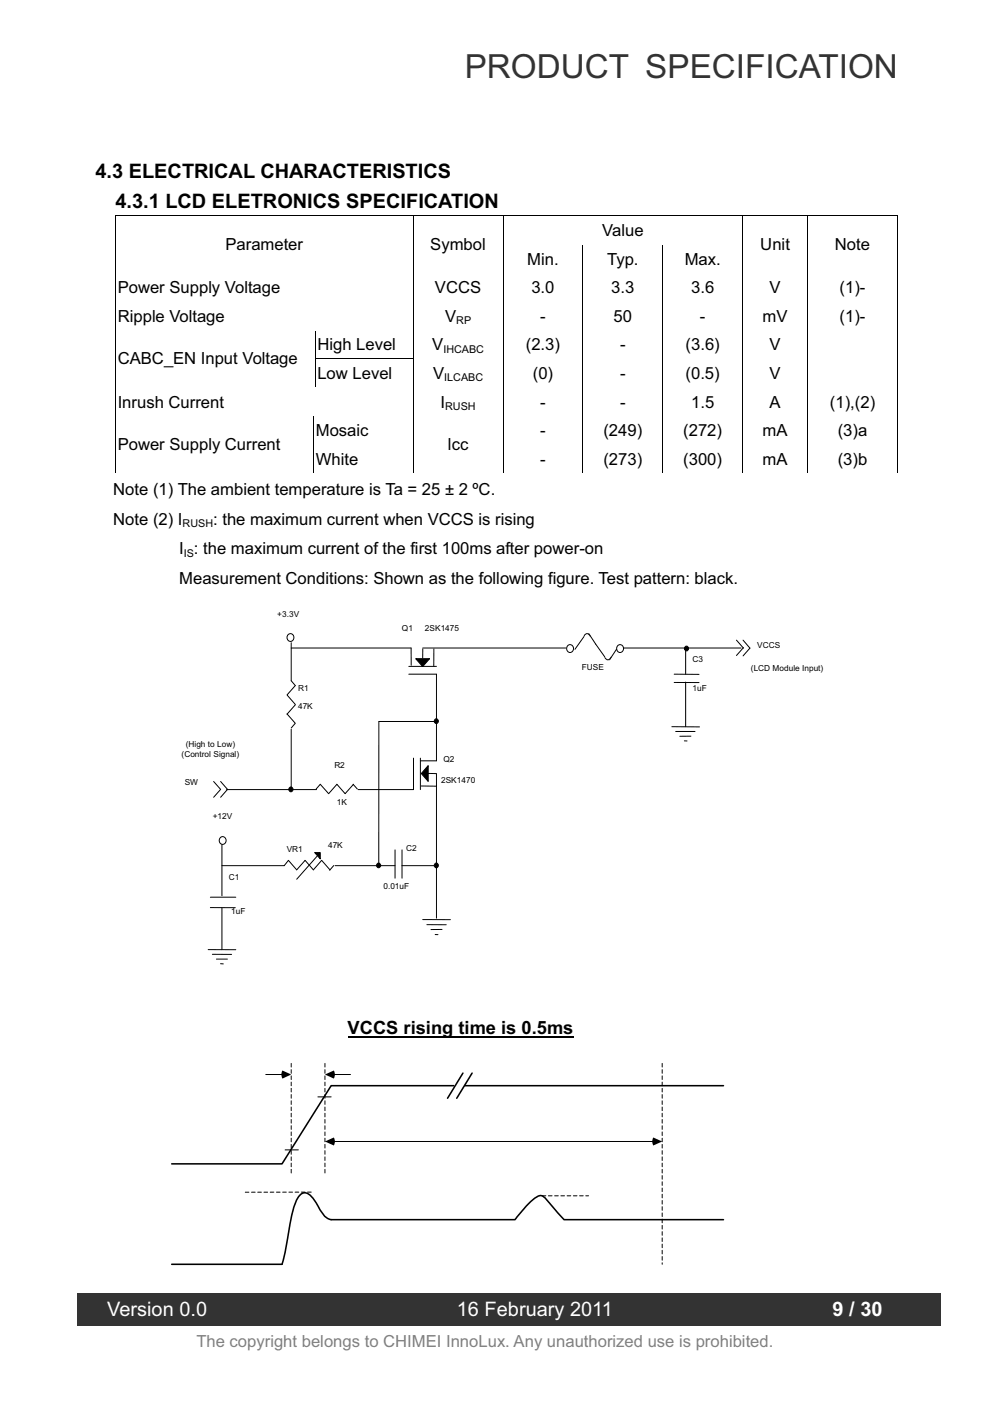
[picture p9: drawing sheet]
<svg xmlns="http://www.w3.org/2000/svg" width="210mm" height="297mm" viewBox="0 0 210 297" stroke-linecap="round" stroke-linejoin="round" font-family="sans-serif">
<path d="M16.4 274.3h183.1v6.8h-183.1z" fill="#333"/>
<g fill="#000">
<path d="M24.4 45.7h.2v.2h-.2zM24.4 51.8h.2v.1h-.2zM24.4 57.8h.2v.2h-.2zM87.5 51.8h.2v.1h-.2zM87.5 57.8h.2v.2h-.2zM106.6 51.8h.1v.1h-.1zM106.6 57.8h.1v.2h-.1zM123.5 57.8h.2v.2h-.2zM140.4 57.8h.2v.2h-.2zM157.4 51.8h.1v.1h-.1zM157.4 57.8h.1v.2h-.1zM171.1 51.8h.2v.1h-.2z"/>
<path d="M171.1 57.8h.2v.2h-.2zM190.2 45.7h.2v.2h-.2zM190.2 51.8h.2v.1h-.2zM190.2 57.8h.2v.2h-.2zM24.4 63.9h.2v.1h-.2zM24.4 69.9h.2v.2h-.2zM24.4 76h.2v.2h-.2zM87.5 63.9h.2v.1h-.2zM87.5 69.9h.2v.2h-.2zM106.6 63.9h.1v.1h-.1zM106.6 69.9h.1v.2h-.1zM106.6 76h.1v.2h-.1z"/>
<path d="M123.5 63.9h.2v.1h-.2zM123.5 69.9h.2v.2h-.2zM123.5 76h.2v.2h-.2zM140.4 63.9h.2v.1h-.2zM140.4 69.9h.2v.2h-.2zM140.4 76h.2v.2h-.2zM157.4 63.9h.1v.1h-.1zM157.4 69.9h.1v.2h-.1zM157.4 76h.1v.2h-.1zM171.1 63.9h.2v.1h-.2zM171.1 69.9h.2v.2h-.2zM171.1 76h.2v.2h-.2z"/>
<path d="M190.2 63.9h.2v.1h-.2zM190.2 69.9h.2v.2h-.2zM190.2 76h.2v.2h-.2zM24.4 82.1h.2v.1h-.2zM24.4 88.1h.2v.2h-.2zM24.4 94.2h.2v.2h-.2zM66.4 94.2h.1v.2h-.1zM87.5 82.1h.2v.1h-.2zM87.5 88.1h.2v.2h-.2zM87.5 94.2h.2v.2h-.2zM106.6 82.1h.1v.1h-.1zM106.6 88.1h.1v.2h-.1z"/>
<path d="M106.6 94.2h.1v.2h-.1zM123.5 82.1h.2v.1h-.2zM123.5 88.1h.2v.2h-.2zM123.5 94.2h.2v.2h-.2zM140.4 82.1h.2v.1h-.2zM140.4 88.1h.2v.2h-.2zM140.4 94.2h.2v.2h-.2zM157.4 82.1h.1v.1h-.1zM157.4 88.1h.1v.2h-.1zM157.4 94.2h.1v.2h-.1zM171.1 82.1h.2v.1h-.2zM171.1 88.1h.2v.2h-.2z"/>
<path d="M171.1 94.2h.2v.2h-.2zM190.2 82.1h.2v.1h-.2zM190.2 88.1h.2v.2h-.2zM190.2 94.2h.2v.2h-.2z"/>
</g>
<g fill="none" stroke="#000" stroke-width=".21">
<path d="M24.4 45.8h166M24.5 45.9v5.9M24.5 51.9v5.9M24.5 58v5.9M87.6 45.9v5.9M87.6 51.9v5.9M87.6 58v5.9M106.7 45.9v5.9M106.7 51.9v5.9M106.7 58v5.9M123.6 51.9v5.9M123.6 58v5.9"/>
<path d="M140.5 51.9v5.9M140.5 58v5.9M157.5 45.9v5.9M157.5 51.9v5.9M157.5 58v5.9M171.2 45.9v5.9M171.2 51.9v5.9M171.2 58v5.9M190.3 45.9v5.9M190.3 51.9v5.9M190.3 58v5.9M24.5 64v5.9"/>
<path d="M24.5 70.1v5.9M24.5 76.2v5.9M66.7 76.1h21M66.8 70.1v5.9M66.8 76.2v5.9M87.6 64v5.9M87.6 70.1v5.9M87.6 76.2v5.9M106.7 64v5.9M106.7 70.1v5.9M106.7 76.2v5.9M123.6 64v5.9"/>
<path d="M123.6 70.1v5.9M123.6 76.2v5.9M140.5 64v5.9M140.5 70.1v5.9M140.5 76.2v5.9M157.5 64v5.9M157.5 70.1v5.9M157.5 76.2v5.9M171.2 64v5.9M171.2 70.1v5.9M171.2 76.2v5.9M190.3 64v5.9"/>
<path d="M190.3 70.1v5.9M190.3 76.2v5.9M24.5 82.2v5.9M24.5 88.3v5.9M24.5 94.4v5.9M66.4 88.3v5.9M66.4 94.4v5.9M87.6 82.2v5.9M87.6 88.3v5.9M87.6 94.4v5.9M106.7 82.2v5.9M106.7 88.3v5.9"/>
<path d="M106.7 94.4v5.9M123.6 82.2v5.9M123.6 88.3v5.9M123.6 94.4v5.9M140.5 82.2v5.9M140.5 88.3v5.9M140.5 94.4v5.9M157.5 82.2v5.9M157.5 88.3v5.9M157.5 94.4v5.9M171.2 82.2v5.9M171.2 88.3v5.9"/>
<path d="M171.2 94.4v5.9M190.3 82.2v5.9M190.3 88.3v5.9M190.3 94.4v5.9M61.7 137.4h25.5v3.7M61.7 136.3v8l.9 1.1-1.7 1.9 1.7 2.1M88.1 139.7h3l-1.5 1.6zM89.6 137.4h30.4M89.6 137.6v2M92 137.6v3.6M123.9 134.9l-2 2.8M124.8 134.3l1.5 2.3"/>
<path d="M132.2 137.4h24.9M145.4 137.9v5M156.1 135.7l1.5 1.7M157.5 135.7l1.5 1.7-1.5 1.7M157.6 137.3l-1.5 1.7M60.9 151.4l1.7 2-.9 .9M61.7 154.6v12.7M62.6 149.4l-1.7 2M80.3 153h12.2M80.3 153v30.7M86.7 141.3h5.8M86.7 142.9h5.8v18.4h-3.4"/>
<path d="M142.5 154.1h5.8M142.9 142.9l5.3 .1M142.9 144.7h5.3M143.3 155.1h4.1M145.1 157.1h.6M145.4 144.6v9.5M146.5 156.1h-2.4M45.3 165.7l1.5 1.7-1.5 1.6M46.8 165.7l1.4 1.7-1.4 1.6M47.1 179.1v10.8M48 167.4h19.1M74.9 166.3l.9 1"/>
<path d="M75 166.3l-1.8 2-1.8-2-1.7 2-1.8-2-.9 1M87.7 160.7v6.7h-11.8M89.1 160.7v6.7M89.3 166.6l3.2 .1M90.8 164h1.7M90.8 162.3v3.4l-1.5-1.7zM92.5 164.1v30.6M44.6 192.4h5.3M44.6 190.2h5.4M47.1 183.5h13.2l.9-1.1 1.7 2 1.8-2 1.7 2 1.8-2 1.8 2M47.1 192.4v8.9M66.7 180.8h1.2v1.3z"/>
<path d="M67.3 181.4l-4.4 5M70.8 183.5l-.9 1M71 183.5h12.8M83.8 180.2v6M85.2 183.5h6.9M85.2 180.2v6M89.6 195h5.9M90.5 196l4.1 .1M92.3 198.1l.6 .1M93.7 197.1h-2.3M44.1 201.3l5.9 .1M45 202.3l4.1 .1"/>
<path d="M45.9 203.3h2.3M46.8 204.3l.5 .1M56.3 227.8h3.6M67.4 232.6h2.8M70.8 227.8h3.5M60.5 243.8h2.8M70.8 242h67.7"/>
<circle cx="61.6" cy="135.1" r=".79"/>
<circle cx="145.6" cy="137.5" r=".47"/>
<circle cx="92.5" cy="152.9" r=".47"/>
<circle cx="47.2" cy="178.2" r=".79"/>
<circle cx="61.7" cy="167.3" r=".48"/>
<circle cx="80.3" cy="183.5" r=".47"/>
<circle cx="92.5" cy="183.5" r=".47"/>
</g>
<path d="M61.7 225.5v23.6M68.9 225.5v23.6M140.4 225.5v42.6M52 252.8h14.2M115 253.5h9.8" fill="none" stroke="#000" stroke-width=".21" stroke-dasharray=".8 .6"/>
<g fill="#000">
<path d="M88.1 139.7h3l-1.5 1.6zM90.8 162.3v3.4l-1.5-1.7zM66.7 180.8h1.2v1.3z"/>
<path d="M59.9 227l1.8 .8-1.8 .9-.2-.7z" fill-rule="evenodd"/>
<path d="M68.9 227.8l1.9-.8 .2 1-.2 .7z" fill-rule="evenodd"/>
<path d="M68.9 242l1.9-.8 .2 1-.2 .7z" fill-rule="evenodd"/>
<path d="M138.5 241.2l1.9 .8-1.9 .9-.2-.7z" fill-rule="evenodd"/>
<circle cx="145.6" cy="137.5" r=".47"/>
<circle cx="92.5" cy="152.9" r=".47"/>
<circle cx="61.7" cy="167.3" r=".48"/>
<circle cx="80.3" cy="183.5" r=".47"/>
<circle cx="92.5" cy="183.5" r=".47"/>
</g>
<path d="M96.2 230.2h-26l-10.4 16.6h-23.4M98.1 227.5l-3.2 5.4M98.6 230.2h54.8M100.1 227.5l-3.3 5.4M153.4 258.6h-33.8l-3.8-4.3a1.39 1.39 0 0 0-2-.6 23.2 23.2 0 0 0-4.6 4.9h-39a4.4 4.4 0 0 1-2.8-2.9 4.9 4.9 0 0 0-2.7-2.8 1.76 1.76 0 0 0-1.5 1 30.8 30.8 0 0 0-2.3 9.4l-1.1 4.8h-23.4" fill="none" stroke="#000" stroke-width=".33"/>
<path d="M124 134.5a.64 .64 0 0 1 .7-.1 .64 .64 0 0 1 .4 .5l-.6 1-.6-1.1z" fill-rule="evenodd" fill="#fff"/>
<path d="M123.9 134.8a.66 .66 0 0 1 .6-.5 .66 .66 0 0 1 .6 .6" fill="none" stroke="#000" stroke-width=".21"/>
<circle cx="120.9" cy="137.5" r=".79" fill="#fff"/>
<circle cx="120.9" cy="137.5" r=".79" fill="none" stroke="#000" stroke-width=".21"/>
<circle cx="131.5" cy="137.5" r=".79" fill="#fff"/>
<g fill="none" stroke="#000" stroke-width=".21">
<path d="M126.3 136.6l2 2.7M130.7 137.7l-1.5 2.2"/>
<circle cx="131.5" cy="137.5" r=".79"/>
</g>
<path d="M128.9 138.3l.6 1a.66 .66 0 0 1-.6 .6 .66 .66 0 0 1-.6-.5z" fill-rule="evenodd" fill="#fff"/>
<path d="M129.5 139.3a.66 .66 0 0 1-.6 .6 .66 .66 0 0 1-.6-.5" fill="none" stroke="#000" stroke-width=".21"/>
<path d="M73.7 219.8h47.9" fill="none" stroke="#000" stroke-width=".4"/>
<text font-size="7" fill="#333" x="98.5" y="16.6">PRODUCT SPECIFICATION</text>
<g font-size="4.2">
<text x="20.2" y="37.8">4.3 ELECTRICAL CHARACTERISTICS</text>
<text x="24.5" y="44.1">4.3.1 LCD ELETRONICS SPECIFICATION</text>
</g>
<g font-size="4.2" fill="#fff">
<text x="22.8" y="279">Version 0.0</text>
<text x="96.9" y="279">16 February 2011</text>
<text x="176.5" y="279">9 / 30</text>
</g>
<text font-size="3.9" x="73.7" y="219.2">VCCS rising time is 0.5ms</text>
<g font-size="3.5">
<text x="47.8" y="53">Parameter</text>
<text x="91.2" y="53">Symbol</text>
<text x="127.7" y="50">Value</text>
<text x="161.2" y="53">Unit</text>
<text x="177" y="53">Note</text>
<text x="111.8" y="56.1">Min.</text>
<text x="128.7" y="56.1">Typ.</text>
<text x="145.2" y="56.1">Max.</text>
<text x="25" y="62.2">Power Supply Voltage</text>
<text x="92.2" y="62.2">VCCS</text>
<text x="112.7" y="62.2">3.0</text>
<text x="129.6" y="62.2">3.3</text>
<text x="146.5" y="62.2">3.6</text>
<text x="163.2" y="62.2">V</text>
<text x="178" y="62.2">(1)-</text>
<text x="25" y="68.2">Ripple Voltage</text>
<text x="94.4" y="68.2">V</text>
<text x="114.5" y="68.2">-</text>
<text x="130.1" y="68.2">50</text>
<text x="148.4" y="68.2">-</text>
<text x="161.7" y="68.2">mV</text>
<text x="178" y="68.2">(1)-</text>
<text x="25" y="77.2">CABC_EN Input Voltage</text>
<text x="67.3" y="74.3">High Level</text>
<text x="91.6" y="74.3">V</text>
<text x="111.5" y="74.3">(2.3)</text>
<text x="131.5" y="74.3">-</text>
<text x="145.3" y="74.3">(3.6)</text>
<text x="163.2" y="74.3">V</text>
<text x="67.3" y="80.3">Low Level</text>
<text x="91.8" y="80.3">V</text>
<text x="113" y="80.3">(0)</text>
<text x="131.5" y="80.3">-</text>
<text x="145.3" y="80.3">(0.5)</text>
<text x="163.2" y="80.3">V</text>
<text x="25" y="86.4">Inrush Current</text>
<text x="93.4" y="86.4">I</text>
<text x="114.5" y="86.4">-</text>
<text x="131.5" y="86.4">-</text>
<text x="146.5" y="86.4">1.5</text>
<text x="163.2" y="86.4">A</text>
<text x="176" y="86.4">(1),(2)</text>
<text x="25" y="95.4">Power Supply Current</text>
<text x="67" y="92.5">Mosaic</text>
<text x="95" y="95.4">lcc</text>
<text x="114.5" y="92.5">-</text>
<text x="127.9" y="92.5">(249)</text>
<text x="144.9" y="92.5">(272)</text>
<text x="161.7" y="92.5">mA</text>
<text x="177.6" y="92.5">(3)a</text>
<text x="67" y="98.5">White</text>
<text x="114.5" y="98.5">-</text>
<text x="127.9" y="98.5">(273)</text>
<text x="144.9" y="98.5">(300)</text>
<text x="161.7" y="98.5">mA</text>
<text x="177.6" y="98.5">(3)b</text>
<text x="24" y="104.9">Note (1) The ambient temperature is Ta = 25 ± 2 ºC.</text>
<text x="24" y="111.2">Note (2) I</text>
<text x="45.2" y="111.2">: the maximum current when VCCS is rising</text>
<text x="38" y="117.6">I : the maximum current of the first 100ms after power-on</text>
<text x="38" y="123.9">Measurement Conditions: Shown as the following figure. Test pattern: black.</text>
</g>
<text font-size="3.5" fill="#808080" x="41.6" y="285.6">The copyright belongs to CHIMEI InnoLux. Any unauthorized use is prohibited.</text>
<g font-size="2.3">
<text x="96.7" y="68.7">RP</text>
<text x="94" y="74.8">IHCABC</text>
<text x="94.2" y="80.9">ILCABC</text>
<text x="94.4" y="86.9">RUSH</text>
<text x="38.7" y="111.7">RUSH</text>
<text x="38.9" y="118.1">IS</text>
</g>
<g font-size="1.8">
<text x="58.8" y="130.9">+3.3V</text>
<text x="85.2" y="133.7">Q1</text>
<text x="90.1" y="133.7">2SK1475</text>
<text x="160.5" y="137.4">VCCS</text>
<text x="123.4" y="142">FUSE</text>
<text x="146.9" y="140.4">C3</text>
<text x="159.2" y="142.3">(LCD Module Input)</text>
<text x="63.2" y="146.5">R1</text>
<text x="146.9" y="146.5">1uF</text>
<text x="63.2" y="150.3">47K</text>
<text x="38.5" y="160.5">(Control Signal)</text>
<text x="39.4" y="158.5">(High to Low)</text>
<text x="94" y="161.5">Q2</text>
<text x="39.2" y="166.5">SW</text>
<text x="70.9" y="162.9">R2</text>
<text x="93.5" y="165.9">2SK1470</text>
<text x="45.1" y="173.7">+12V</text>
<text x="71.4" y="170.7">1K</text>
<text x="69.6" y="179.8">47K</text>
<text x="60.8" y="180.7">VR1</text>
<text x="86.1" y="180.4">C2</text>
<text x="48.5" y="186.5">C1</text>
<text x="81.3" y="188.5">0.01uF</text>
<text x="49" y="193.7">1uF</text>
</g>
</svg>
